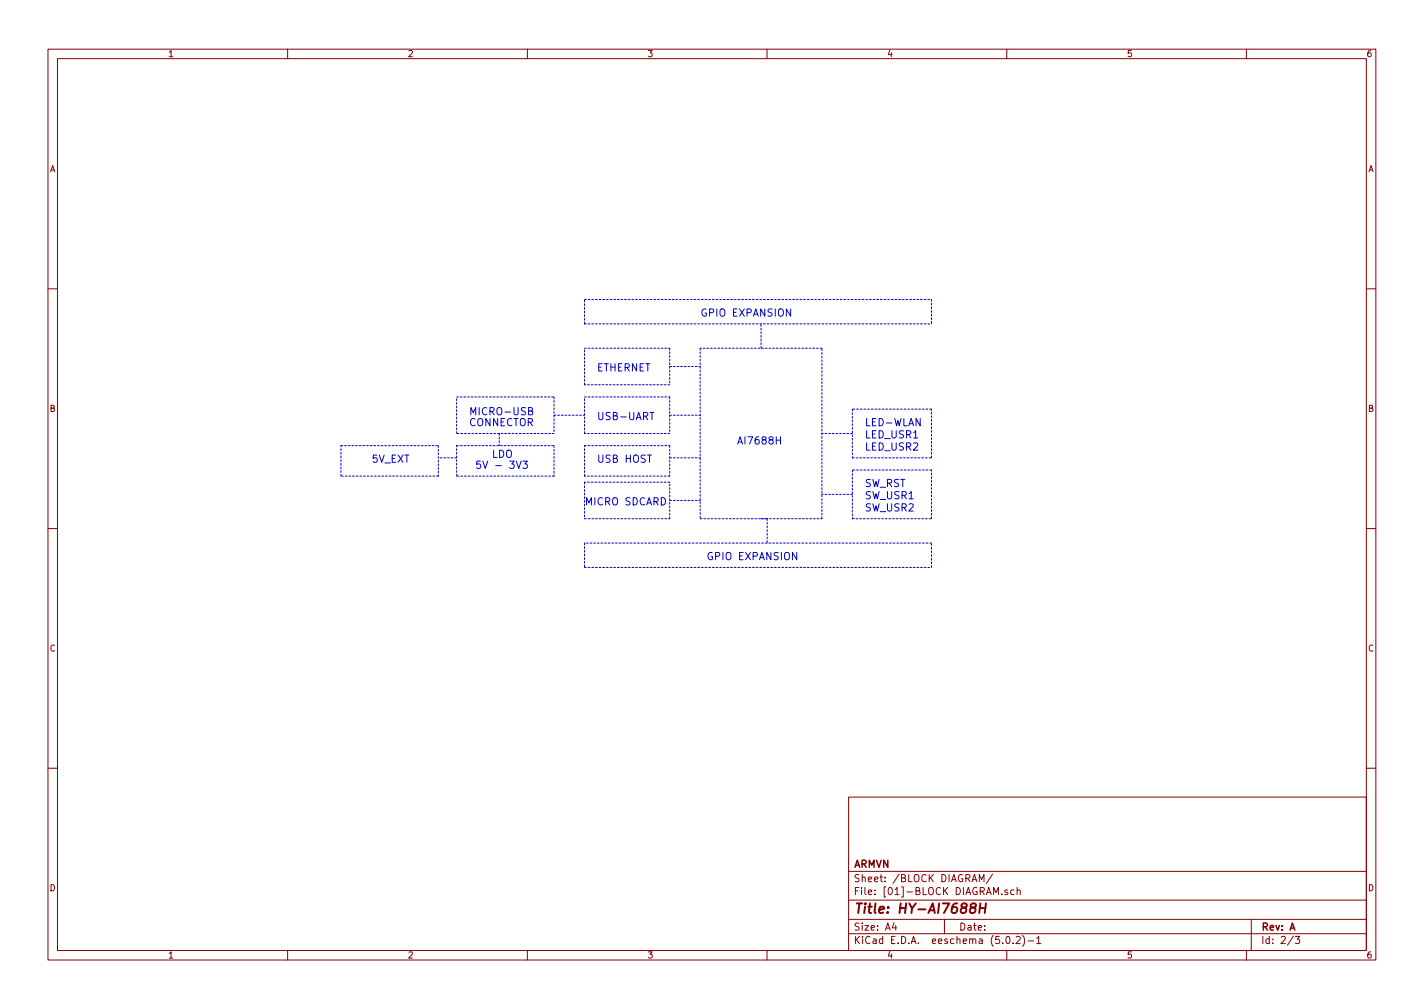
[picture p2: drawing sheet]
<svg xmlns="http://www.w3.org/2000/svg" width="297mm" height="210mm" viewBox="0 0 297 210" stroke-linecap="round" stroke-linejoin="round" font-family="sans-serif">
<g fill="none" stroke="#840000" stroke-width=".21">
<path d="M10 10.3h277v189.9h-277zM12 12.2h273v186.1h-273zM60 10.3v1.9M110 10.3v1.9M160 10.3v1.9M210 10.3v1.9M260 10.3v1.9M10 60.2h2M285 60.2h2M10 110.3h2M285 110.3h2M10 160.2h2"/>
<path d="M177 166.3h108v32h-108zM285 160.2h2M60 198.3v1.9M110 198.3v1.9M160 198.3v1.9M177 194.8h108M177 191.8h108M177 187.8h108M177 181.8h108M186.5 192.5l-.4 1h1M186.8 193v1M197 191.8v3"/>
<path d="M204.3 183.9v-1.5l.4 1.1 .6-1.1v1.5M207 182.3l-1.2 2M209 186.5v.1M210 195.5l.3-.2a.86 .86 0 0 1-.1 1.5l-.2-.1-.2-.4zM210 198.3v1.9M210.2 185.7l-.4-.1-.2 .2 .1 .2 .5 .2v.3h-.6M211.3 196.7v.1M211.5 185.7l-.4-.1-.3 .3 .1 .6 .2 .1 .4-.1M212 195.5l.5-.2 .3 .5-.9 1h.9M212.2 185.7l.2-.1 .4 .1v.9M212.2 185.1v1.5M213.3 195.1a1.71 1.71 0 0 1 0 2.3"/>
<path d="M214.5 196.3h1.1M216.3 195.8l.4-.5v1.5M216.3 196.8h.8M260 198.3v1.9M261 191.8v6.5M269.8 195.2l-1.2 2M270.2 195.3h.9l-.5 .6 .4 .1v.7l-.2 .1-.6-.1"/>
</g>
<path d="M202.8 189.3l-.3-.2v-.3a.66 .66 0 0 1 1-.3l.1 .4a.69 .69 0 0 1-.8 .4 .7 .7 0 0 0-.4 1 .65 .65 0 0 0 .9 0 .65 .65 0 0 0 0-.9l-.2-.1M204.4 189.4h1.1M204.5 188.4l-.2 2M205.7 188.4l-.3 2" fill="none" stroke="#840000" stroke-width=".41"/>
<path d="M164.9 64.4v1.6l-.9-1.6v1.6M105.7 94.1l.3-.2a.53 .53 0 0 1 .7 .5v.5a.51 .51 0 0 1-.5 .5 .51 .51 0 0 1-.5-.5zM107.7 96.2l.5 1.5 .5-1.5M109.1 96.2h.9l-.5 .6 .4 .1v.7l-.2 .1-.6-.1M110.3 85.7l.7-.1v-.5l-.7-.1v1.5h.5l.3-.1v-.4l-.3-.3M135.6 86h.8M161.9 91.8h.9M162.8 91.1v1.5M191.9 87.3v1.5l-.8-1.5v1.5M166.2 115.2v1.6l-.9-1.6v1.6" fill="none" stroke="#0000c2" stroke-width=".21"/>
<g fill="none" stroke="#0000c2" stroke-width=".21" stroke-dasharray=".4 .4">
<path d="M121.9 67.6h72.4M121.9 67.6v-5.1M121.9 62.5h72.4M121.9 72.6h17.8M139.7 72.6v7.7M139.7 76.4h6.3M146 72.6v35.6M158.7 72.6v-5M171.4 72.6h-25.4M194.3 62.5v5.1M71.1 93h20.3M71.1 99.3v-6.3"/>
<path d="M91.4 93v6.3M91.4 99.3h-20.3M95.2 90.4v-7.6M95.2 82.8h20.4M95.2 93h20.4M95.2 99.3v-6.3M95.2 95.5h-3.8M104.1 90.4v2.6M115.6 82.8v7.6M115.6 90.4h-20.4M115.6 86.6h6.3M115.6 93v6.3"/>
<path d="M115.6 99.3h-20.4M121.9 80.3v-7.7M121.9 82.8h17.8M121.9 90.4v-7.6M121.9 93h17.8M121.9 99.3v-6.3M139.7 80.3h-17.8M139.7 82.8v7.6M139.7 90.4h-17.8M139.7 93v6.3M139.7 99.3h-17.8M139.7 86.6h6.3"/>
<path d="M139.7 95.5h6.3M177.8 98v10.2M177.8 95.5h16.5M177.8 85.3v10.2M177.8 90.4h-6.4M194.3 98h-16.5M194.3 95.5v-10.2M194.3 85.3h-16.5M121.9 113.3v5.1M121.9 118.4h72.4M121.9 108.2h17.8M121.9 100.6v7.6"/>
<path d="M139.7 108.2v-7.6M139.7 100.6h-17.8M139.7 104.4h6.3M146 108.2h25.4M158.7 108.2h1.3M160 108.2v5.1M171.4 108.2v-35.6M177.8 108.2h16.5M177.8 103.1h-6.4M194.3 118.4v-5.1M194.3 113.3h-72.4M194.3 108.2v-10.2"/>
</g>
<text font-size="2.8" fill="#840000" x="178" y="190.5">Title: HY-AI7688H</text>
<g font-size="2.1" fill="#0000c2">
<text x="146" y="66">GPIO EXPANSION</text>
<text x="124.5" y="77.5">ETHERNET</text>
<text x="97.8" y="86.6">MICRO-USB</text>
<text x="97.8" y="88.9">CONNECTOR</text>
<text x="124.5" y="87.6">USB-UART</text>
<text x="180.3" y="88.9">LED-WLAN</text>
<text x="100.8" y="95.5">LDO</text>
<text x="153.7" y="92.7">AI7688H</text>
<text x="180.3" y="91.4">LED_USR1</text>
<text x="180.3" y="94">LED_USR2</text>
<text x="77.5" y="96.5">5V_EXT</text>
<text x="99.1" y="97.8">5V - 3V3</text>
<text x="124.5" y="96.5">USB HOST</text>
<text x="180.3" y="101.6">SW_RST</text>
<text x="121.9" y="105.4">MICRO SDCARD</text>
<text x="180.3" y="104.1">SW_USR1</text>
<text x="180.3" y="106.7">SW_USR2</text>
<text x="147.3" y="116.8">GPIO EXPANSION</text>
</g>
<g font-size="2.1" fill="#840000">
<text x="178" y="184">Sheet: /BLOCK DIAGRAM/</text>
<text x="178" y="181">ARMVN</text>
<text x="178" y="186.7">File: [01]-BLOCK DIAGRAM.sch</text>
<text x="178" y="196.9">KiCad E.D.A. eeschema (5.0.2)-1</text>
<text x="178" y="194.1">Size: A4</text>
<text x="200" y="194.1">Date:</text>
<text x="263" y="194.1">Rev: A</text>
<text x="263" y="196.9">Id: 2/3</text>
</g>
<g font-size="1.8" fill="#840000">
<text x="35" y="11.9">1</text>
<text x="85" y="11.9">2</text>
<text x="135" y="11.9">3</text>
<text x="185" y="11.9">4</text>
<text x="235" y="11.9">5</text>
<text x="285" y="11.9">6</text>
<text x="10.4" y="35.9">A</text>
<text x="285.4" y="35.9">A</text>
<text x="10.4" y="85.9">B</text>
<text x="285.4" y="85.9">B</text>
<text x="10.4" y="135.9">C</text>
<text x="285.4" y="135.9">C</text>
<text x="10.4" y="185.9">D</text>
<text x="285.4" y="185.9">D</text>
<text x="35" y="199.9">1</text>
<text x="85" y="199.9">2</text>
<text x="135" y="199.9">3</text>
<text x="185" y="199.9">4</text>
<text x="235" y="199.9">5</text>
<text x="285" y="199.9">6</text>
</g>
</svg>
